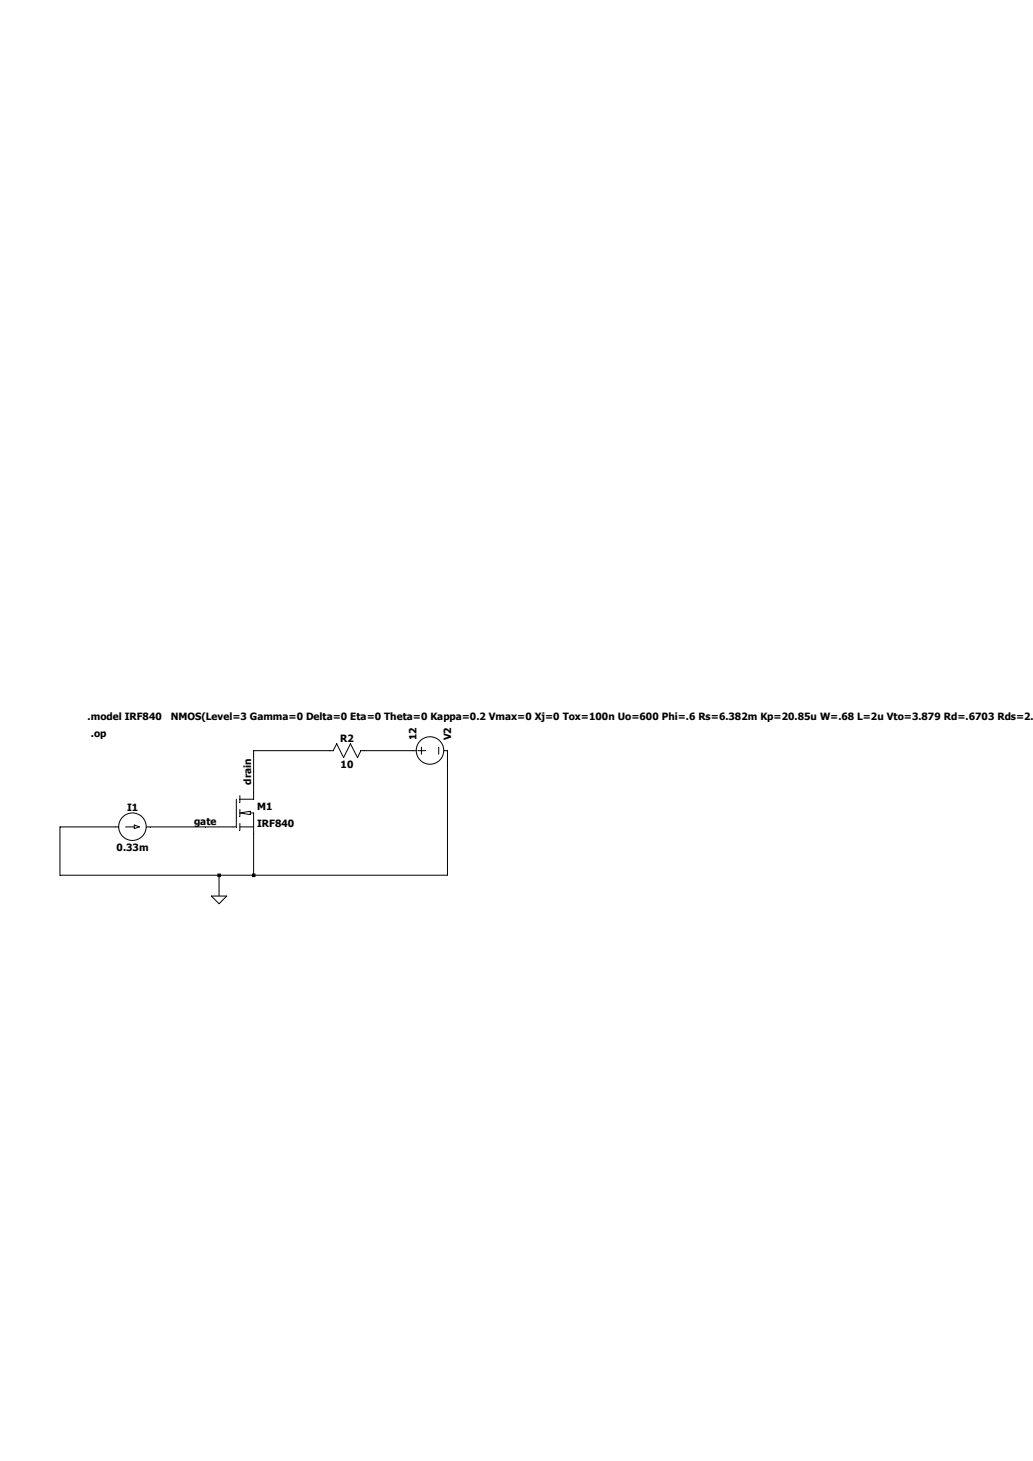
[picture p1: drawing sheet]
Version 4
SHEET 1 4128 680
WIRE 608 112 432 112
WIRE 800 112 688 112
WIRE 432 160 432 112
WIRE 432 208 432 160
WIRE 112 288 -16 288
WIRE 320 288 192 288
WIRE 384 288 320 288
WIRE -16 400 -16 288
WIRE 352 400 -16 400
WIRE 432 400 432 304
WIRE 432 400 352 400
WIRE 880 400 880 112
WIRE 880 400 432 400
WIRE 352 448 352 400
FLAG 352 448 0
FLAG 320 288 gate
FLAG 432 160 drain
SYMBOL nmos 384 208 R0
SYMATTR InstName M1
SYMATTR Value IRF840
SYMBOL voltage 784 112 R270
WINDOW 0 24 96 Left 2
WINDOW 3 24 16 Left 2
WINDOW 123 0 0 Left 0
WINDOW 39 0 0 Left 0
SYMATTR InstName V2
SYMATTR Value 12
SYMBOL res 704 96 R90
WINDOW 0 0 56 VBottom 2
WINDOW 3 32 56 VTop 2
SYMATTR InstName R2
SYMATTR Value 10
SYMBOL current 112 288 R270
WINDOW 0 32 40 VTop 2
WINDOW 3 -32 40 VBottom 2
WINDOW 123 0 0 Left 0
WINDOW 39 0 0 Left 0
SYMATTR InstName I1
SYMATTR Value 0.33m
TEXT 48 32 Left 2 !.model IRF840   NMOS(Level=3 Gamma=0 Delta=0 Eta=0 Theta=0 Kappa=0.2 Vmax=0 Xj=0 Tox=100n Uo=600 Phi=.6 Rs=6.382m Kp=20.85u W=.68 L=2u Vto=3.879 Rd=.6703 Rds=2.222MEG Cbd=1.415n Pb=.8 Mj=.5 Fc=.5 Cgso=1.625n Cgdo=133.4p Rg=.6038 Is=56.03p N=1 Tt=710n mfg=International_Rectifier Vds=500 Ron=850m Qg=63n)
TEXT 56 72 Left 2 !.op
